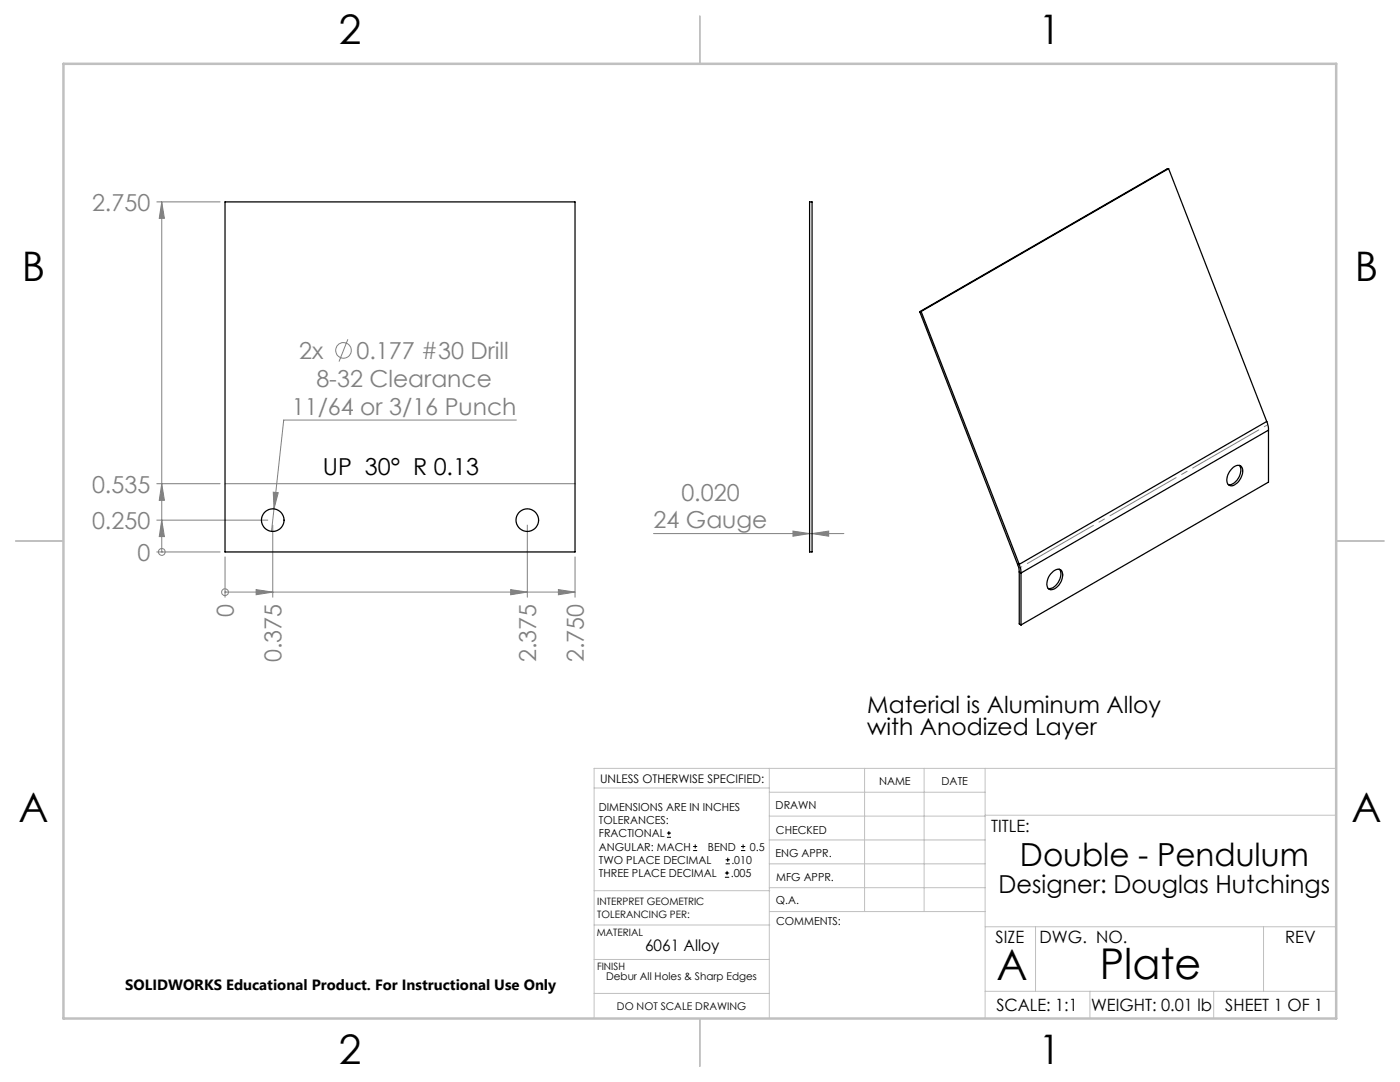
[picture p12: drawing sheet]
<svg xmlns="http://www.w3.org/2000/svg" width="279mm" height="216mm" viewBox="0 0 279 216" stroke-linecap="round" stroke-linejoin="round" font-family="sans-serif">
<g fill="none" stroke="#808080" stroke-width=".2">
<path d="M31.3 40.3h12.6M32.3 40.3l.5 3.3h-1zM32.3 40.3v69.8M69.4 67.7l-1.7 4.4M31.3 96.5h12.6M32.3 96.5l.5 3.3h-1zM44.9 96.5h69.9M54.5 98.2l1 .1-.8 3.2zM103 83.8h-46.4l-2.4 22.2M31.3 110.1h12.6M31.3 103.8h22.1M32.3 103.8l.5 3.3h-1z"/>
<path d="M32.3 110.1h.1M44.9 118.1h.1M44.9 111.1v8.1M44.9 118.1h69.9M51.1 117.7l3.3 .4-3.3 .6zM54.4 104.8v14.4M101.9 117.7l3.3 .4-3.3 .6zM105.2 104.8v14.4M111.4 117.7l3.4 .4-3.4 .6zM114.8 111.1v8.1M130.4 106.5h38M158.3 106l3.3 .5-3.3 .5z"/>
<path d="M162.1 106.5l3.3-.5v1z"/>
<circle cx="68.5" cy="69.9" r="1.55"/>
<circle cx="32.3" cy="110.1" r=".68"/>
<circle cx="44.9" cy="118.2" r=".68"/>
</g>
<g fill="none" stroke="#000" stroke-width=".2">
<path d="M133.1 167.1h.8M133.1 166.2h.8M133.5 165.8v.9M138.3 169.7h.8M138.3 168.9h.8M138.7 168.5v.8M144.7 175h.8M144.7 174.2h.8M144.8 172.4h.9M144.8 171.6h.9M145.1 173.8v.8M145.2 171.1v.9"/>
<path d="M147.9 169.7h.8M147.9 168.9h.8M148.3 168.5v.8"/>
</g>
<g fill="none" stroke="#c0c0c0" stroke-width=".2">
<path d="M118.6 157.2h34.9M153.5 153.3v49.9M153.5 158.1h43.1M172.5 153.3v28.6M184.4 153.3v28.6M196.6 153.3v49.9M266.7 153.3h-148.1v49.9M118.6 177.7h35M153.5 167.6h43.1M153.5 162.8h43.1M153.5 172.4h43.1M153.5 177.1h43.1"/>
<path d="M196.6 162.7h70.1M118.6 198.2h34.9M118.6 191.5h34.9M118.6 184.6h35M153.6 181.9h43M196.6 197.8h70.1M196.6 184.9h70.1M206.7 184.9v12.9M217.5 197.8v5.4M242.2 197.8v5.4M252.2 184.9v12.9"/>
</g>
<path d="M139.7 3.2v9.5M3.1 107.9h9.6M266.7 107.9h9.5M139.7 203.2v9.6" fill="none" stroke="#c0c0c0" stroke-width=".25"/>
<path d="M12.7 12.7h254v190.5h-254z" fill="none" stroke="#c0c0c0" stroke-width=".5"/>
<path d="M252.8 84.9l-49.4 28.5" fill="none" stroke="#808080" stroke-width=".2" stroke-dasharray="15.2 1.3 1.3 1.3" stroke-dashoffset="-1.8"/>
<g fill="#808080">
<path d="M54.5 98.2l1 .1-.8 3.2z"/>
<path d="M32.3 103.8l.5 3.3h-1zM32.3 96.5l.5 3.3h-1zM32.3 40.3l.5 3.3h-1z"/>
<path d="M51.1 117.7l3.3 .4-3.3 .6zM101.9 117.7l3.3 .4-3.3 .6zM111.4 117.7l3.4 .4-3.4 .6z"/>
<path d="M162.1 106.5l3.3-.5v1zM158.3 106l3.3 .5-3.3 .5z"/>
</g>
<g fill="none" stroke="#000" stroke-width=".25">
<path d="M233.2 33.7l-49.4 28.5M233.2 33.7l19.6 50.4M233.2 33.7h-.3l-49.3 28.5M44.9 40.3h69.9v69.8h-69.9zM161.6 40.3h.5v69.8h-.5zM183.6 62.2l19.5 50.4M183.8 62.2h-.2M183.8 62.2l19.6 50.4M245.9 93.5a1.17 1.17 0 0 1 2-.1 3.1 3.1 0 0 1-2.3 3.5 1.26 1.26 0 0 1-.7-1.8l.5-1zM247.4 92.9a2.88 2.88 0 0 1-2.1 3.8h-.2M252.8 84.1l.3 .9 .1 .8M252.8 84.1l-49.4 28.5"/>
<path d="M253.2 85.8l-49.4 28.5M253.2 85.8v10.4l-49.4 28.5M203.1 112.6l.3 1.5M203.4 112.6l.3 .9 .1 .8M203.4 112.6h-.3M203.4 114.1l.4 .2M203.4 114.1v10.4l.4 .2M203.8 114.3v10.4M209.7 114.5a1.64 1.64 0 0 1 2-.8 2.84 2.84 0 0 1-1.2 3.8 1.03 1.03 0 0 1-1.3 0 1.03 1.03 0 0 1-.2-1.3l.3-1.1zM211.4 113.6a2.84 2.84 0 0 1-1.3 3.7l-.9 .1"/>
<circle cx="54.4" cy="103.8" r="2.25"/>
<circle cx="105.2" cy="103.8" r="2.25"/>
</g>
<g font-size="8.5">
<text x="198.9" y="195.5">A</text>
<text x="219.5" y="195.4">Plate</text>
</g>
<g font-size="8.1">
<text x="67.6" y="8.9">2</text>
<text x="207.3" y="8.9">1</text>
<text x="4.4" y="56.2">B</text>
<text x="270.4" y="56.2">B</text>
<text x="3.7" y="164.1">A</text>
<text x="269.7" y="164.1">A</text>
<text x="67.6" y="212.4">2</text>
<text x="207.3" y="212.4">1</text>
</g>
<text font-size="6.3" x="203.6" y="172.9">Double - Pendulum</text>
<text font-size="4.9" x="199.3" y="178.1">Designer: Douglas Hutchings</text>
<g font-size="4.7" fill="#808080">
<text x="18.4" y="42">2.750</text>
<text x="59.7" y="71.6">2x</text>
<text x="71.1" y="71.6">0.177 #30 Drill</text>
<text x="63.1" y="77.2">8-32 Clearance</text>
<text x="58.2" y="82.8">11/64 or 3/16 Punch</text>
<text x="18.4" y="98.3">0.535</text>
<text x="136" y="99.9">0.020</text>
<text x="18.4" y="105.5">0.250</text>
<text x="130.4" y="105.5">24 Gauge</text>
<text x="27.4" y="111.9">0</text>
<text x="46.7" y="123" transform="rotate(-90 46.7 123)">0</text>
<text x="56.2" y="132.1" transform="rotate(-90 56.2 132.1)">0.375</text>
<text x="107" y="132.1" transform="rotate(-90 107 132.1)">2.375</text>
<text x="116.5" y="132.1" transform="rotate(-90 116.5 132.1)">2.750</text>
</g>
<g font-size="4.7">
<text x="64.4" y="94.8">UP 30° R 0.13</text>
<text x="173.1" y="142.2">Material is Aluminum Alloy</text>
<text x="173.1" y="146.7">with Anodized Layer</text>
</g>
<g font-size="3.4">
<text x="197.8" y="166">TITLE:</text>
<text x="198.7" y="188.1">SIZE</text>
<text x="207.5" y="188.1">DWG. NO.</text>
<text x="256.5" y="188.2">REV</text>
<text x="198.8" y="201.7">SCALE: 1:1</text>
<text x="217.7" y="201.8">WEIGHT: 0.01 lb</text>
<text x="244.5" y="201.7">SHEET 1 OF 1</text>
</g>
<text font-size="3.2" x="128.7" y="189.7">6061 Alloy</text>
<text font-size="3" x="25" y="197.6">SOLIDWORKS Educational Product. For Instructional Use Only</text>
<text font-size="2.4" x="119.8" y="156.2">UNLESS OTHERWISE SPECIFIED:</text>
<g font-size="2.2">
<text x="119.5" y="161.8">DIMENSIONS ARE IN INCHES</text>
<text x="154.8" y="161.4">DRAWN</text>
<text x="175.4" y="156.6">NAME</text>
<text x="187.9" y="156.7">DATE</text>
<text x="119.5" y="164.4">TOLERANCES:</text>
<text x="119.5" y="167.1">FRACTIONAL</text>
<text x="154.9" y="166.3">CHECKED</text>
<text x="119.5" y="172.4">TWO PLACE DECIMAL</text>
<text x="119.5" y="169.7">ANGULAR: MACH</text>
<text x="141.3" y="169.7">BEND</text>
<text x="146" y="172.4">.010</text>
<text x="149.6" y="169.7">0.5</text>
<text x="154.8" y="171">ENG APPR.</text>
<text x="119.5" y="175">THREE PLACE DECIMAL</text>
<text x="145.8" y="175">.005</text>
<text x="154.9" y="175.7">MFG APPR.</text>
<text x="154.9" y="180.4">Q.A.</text>
<text x="154.9" y="184.6">COMMENTS:</text>
</g>
<g font-size="2.1">
<text x="121" y="195.6">Debur All Holes &amp; Sharp Edges</text>
<text x="123.1" y="201.6">DO NOT SCALE DRAWING</text>
</g>
<g font-size="2">
<text x="119.2" y="180.6">INTERPRET GEOMETRIC</text>
<text x="119.2" y="183.1">TOLERANCING PER:</text>
<text x="119.1" y="186.7">MATERIAL</text>
<text x="119.1" y="193.5">FINISH</text>
</g>
</svg>
